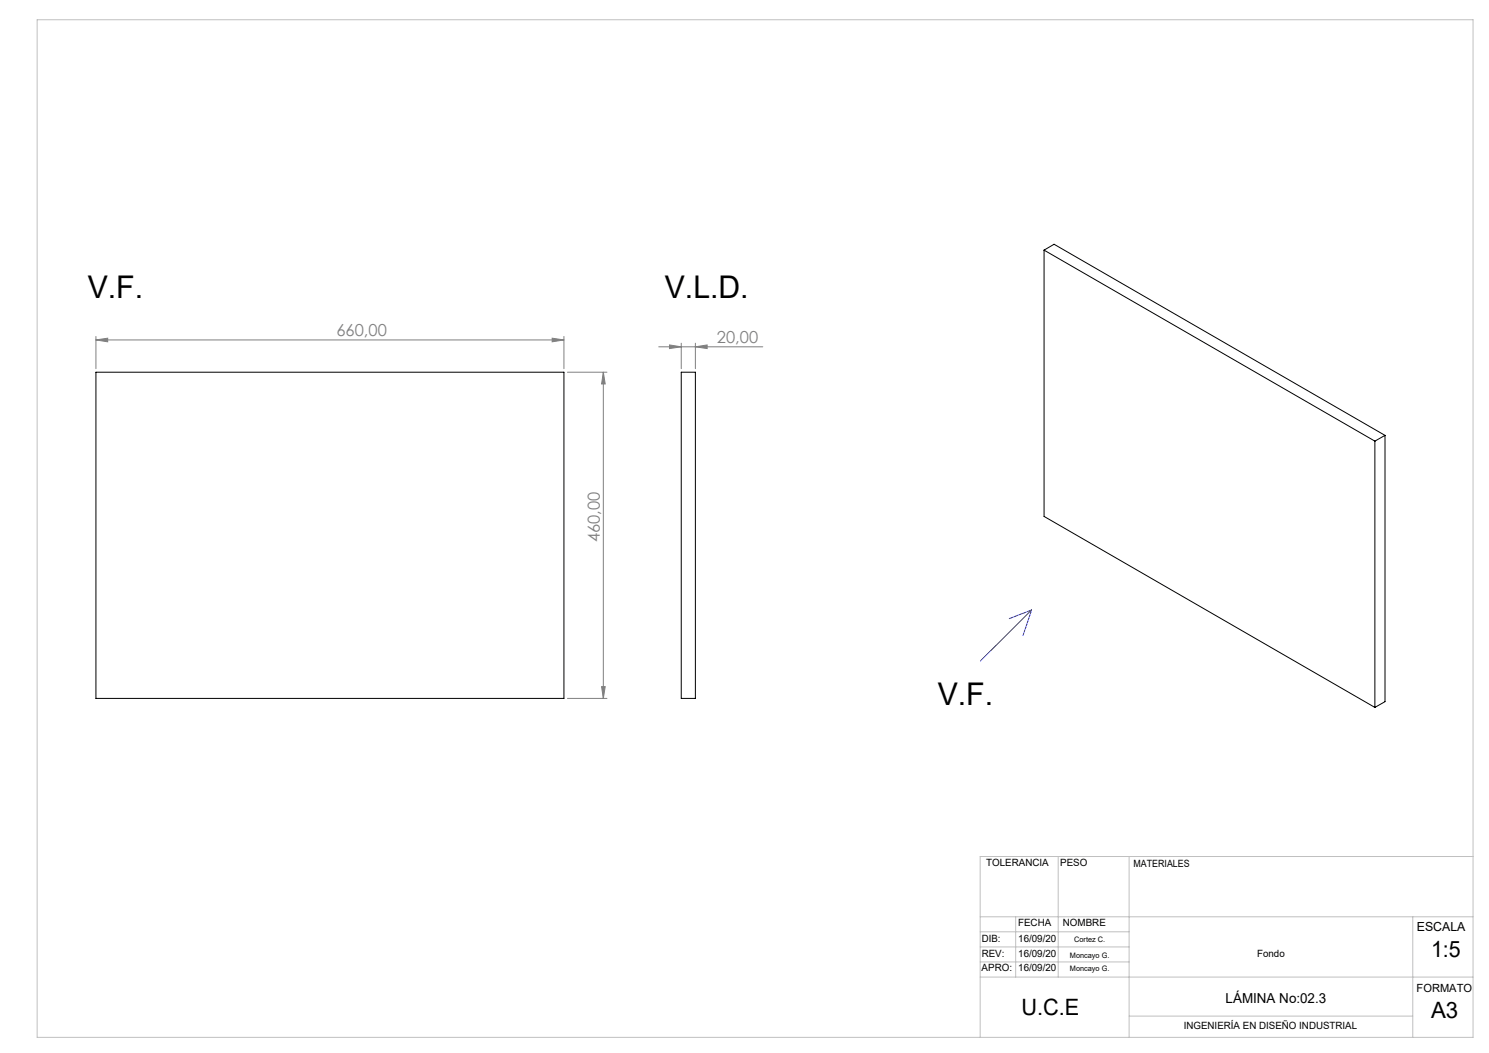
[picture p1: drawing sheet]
<svg xmlns="http://www.w3.org/2000/svg" width="420mm" height="297mm" viewBox="0 0 420 297" stroke-linecap="round" stroke-linejoin="round" font-family="sans-serif">
<g fill="none" stroke="#808080" stroke-width=".28">
<path d="M27.1 95.9l3.3-.5v1zM27.1 94.9v9.1M27.1 95.9h132M155.8 95.4l3.3 .5-3.3 .5zM159.1 94.9v9.1M185.8 97.8h29.4M188.8 97.3l3.4 .5-3.4 .5zM192.2 96.8v7.2M196.1 97.8l3.4-.5v1zM196.1 96.8v7.2M160.1 105h11.1M170.2 105l.5 3.3h-1z"/>
<path d="M170.2 105v92M160.1 197h11.1M169.7 193.7h1l-.5 3.3z"/>
</g>
<path d="M10.5 5.6h405v287h-405zM276.5 258.6h139M286.5 258.6v17M298.5 241.6v34M318.5 241.6v51M398.5 258.6v34M415.5 241.6h-139v51M276.5 267.1h42M276.5 271.3h42M276.5 262.8h42M276.5 275.6h139M318.5 286.6h80" fill="none" stroke="#c0c0c0" stroke-width=".28"/>
<path d="M291 172l-14.4 14.4M291 172l-2.4 7.2M291 172l-6.3 2.5" fill="none" stroke="#00f" stroke-width=".28"/>
<g fill="#808080">
<path d="M188.8 97.3l3.4 .5-3.4 .5zM196.1 97.8l3.4-.5v1z"/>
<path d="M155.8 95.4l3.3 .5-3.3 .5zM27.1 95.9l3.3-.5v1z"/>
<path d="M169.7 193.7h1l-.5 3.3zM170.2 105l.5 3.3h-1z"/>
</g>
<path d="M294.5 70.6l93.3 53.8M294.5 70.6l2.8-1.7 93.4 53.9M294.5 70.6v75.1l93.3 53.8M27.1 105h132v92h-132zM192.2 105h3.9v92h-3.9zM387.8 124.4v75.1M390.7 122.8v75.1l-2.9 1.6M390.7 122.8l-2.9 1.6" fill="none" stroke="#000" stroke-width=".28"/>
<g font-size="8.8">
<text x="24.7" y="84.2">V.F.</text>
<text x="187.5" y="84.2">V.L.D.</text>
<text x="264.5" y="199">V.F.</text>
</g>
<g font-size="6.3">
<text x="403.7" y="270">1:5</text>
<text x="288.1" y="286.2">U.C.E</text>
<text x="403.7" y="287.2">A3</text>
</g>
<g font-size="4.7" fill="#808080">
<text x="94.9" y="94.9">660,00</text>
<text x="202.2" y="96.8">20,00</text>
<text x="169.2" y="152.9" transform="rotate(-90 169.2 152.9)">460,00</text>
</g>
<text font-size="3.9" x="345.7" y="283">LÁMINA No:02.3</text>
<text font-size="3.5" x="399.6" y="262.6">ESCALA</text>
<text font-size="3.2" x="399.6" y="279.7">FORMATO</text>
<g font-size="2.8">
<text x="278.1" y="244.3">TOLERANCIA</text>
<text x="299.1" y="244.3">PESO</text>
<text x="319.7" y="244.6">MATERIALES</text>
<text x="287.2" y="261.3">FECHA</text>
<text x="299.8" y="261.3">NOMBRE</text>
<text x="276.9" y="265.8">DIB:</text>
<text x="287.2" y="265.8">16/09/20</text>
<text x="276.9" y="273.8">APRO:</text>
<text x="276.9" y="270.1">REV:</text>
<text x="287.2" y="270.1">16/09/20</text>
<text x="287.2" y="273.8">16/09/20</text>
<text x="354.6" y="270.1">Fondo</text>
<text x="333.9" y="290.3">INGENIERÍA EN DISEÑO INDUSTRIAL</text>
</g>
<g font-size="2.1">
<text x="303" y="265.8">Cortez C.</text>
<text x="301.8" y="270.1">Moncayo G.</text>
<text x="301.8" y="273.8">Moncayo G.</text>
</g>
</svg>
